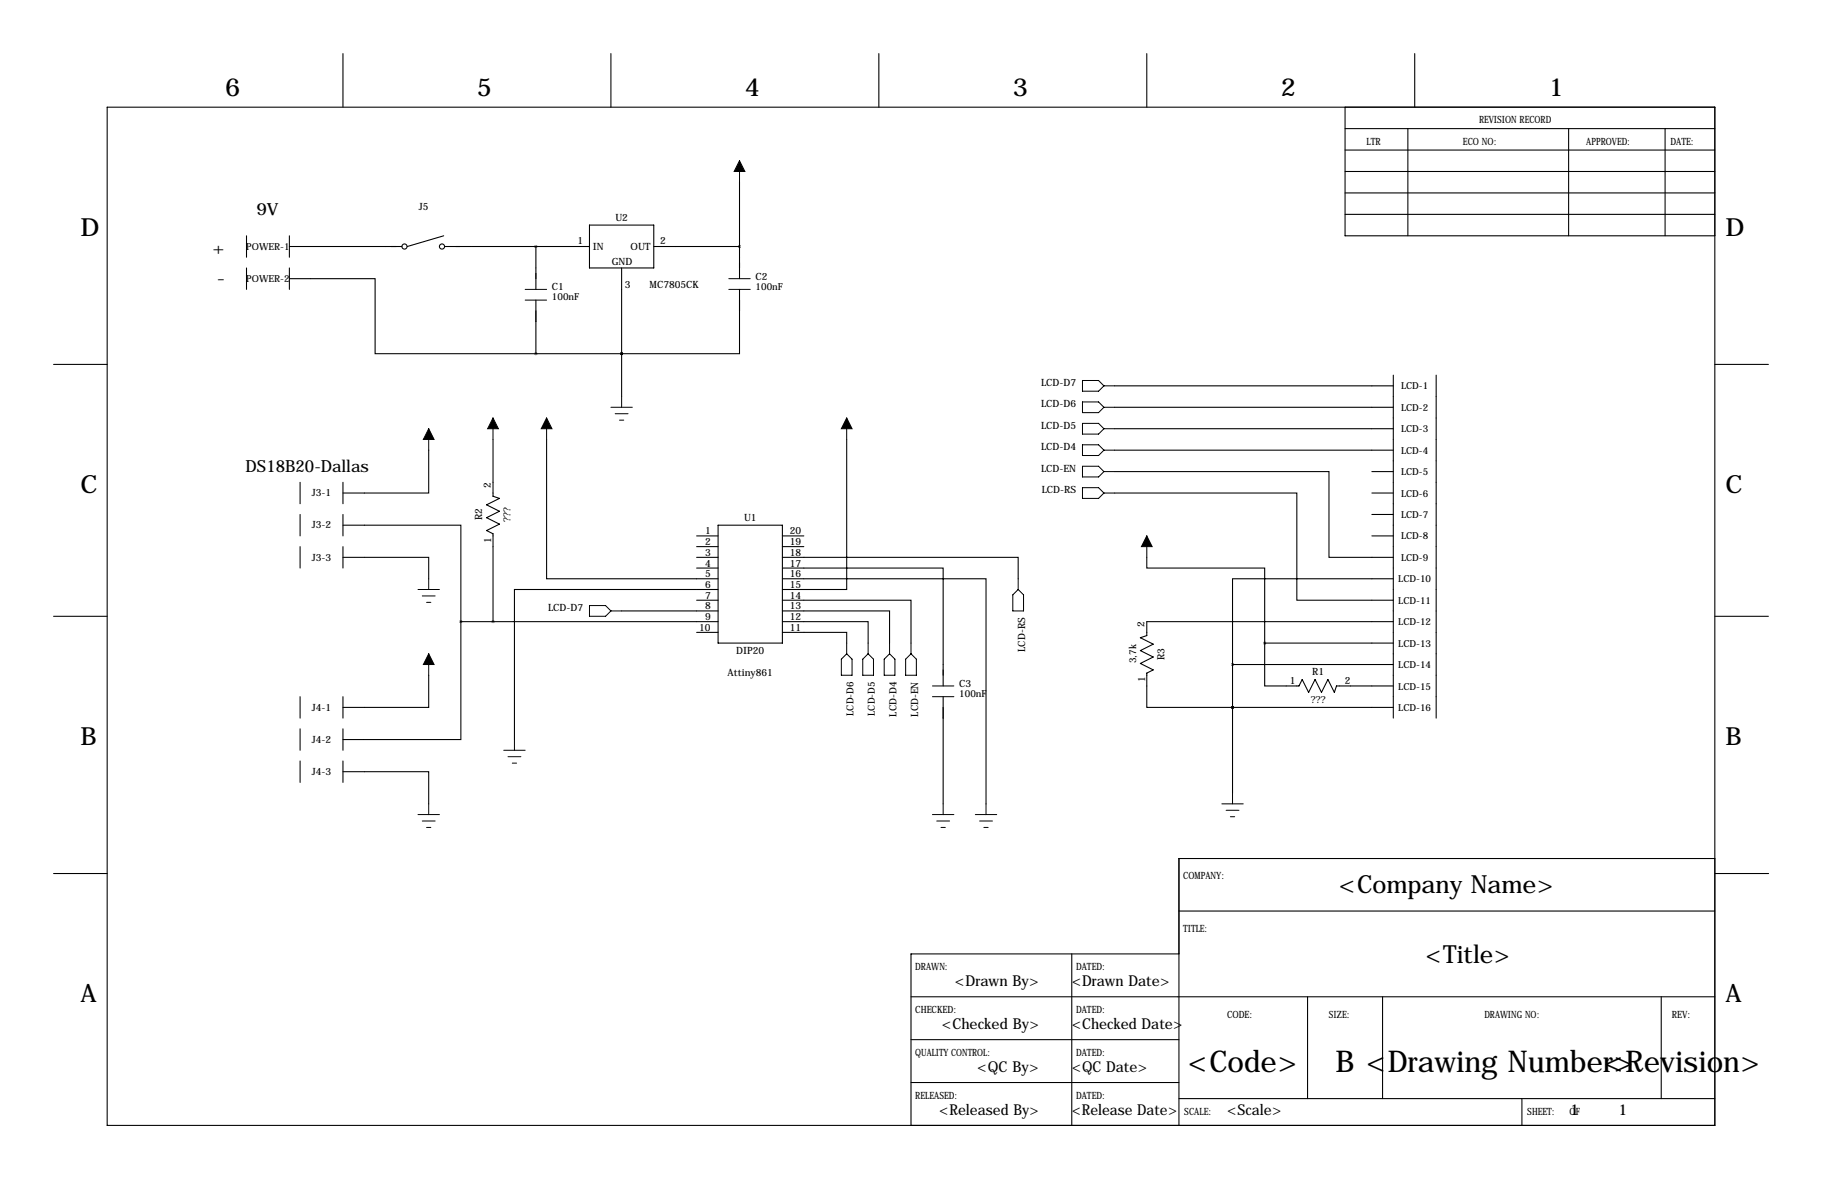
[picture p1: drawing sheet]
<svg xmlns="http://www.w3.org/2000/svg" width="432mm" height="279mm" viewBox="0 0 432 279" stroke-linecap="round" stroke-linejoin="round" font-family="sans-serif">
<g fill="none" stroke="#000" stroke-width=".25">
<path d="M81.3 12.7v12.7M144.8 12.7v12.7M208.3 12.7v12.7M271.8 12.7v12.7M335.3 12.7v12.7M25.4 25.4h381v241.3h-381zM318.8 30.5h87.6M318.8 35.6h87.6M318.8 25.4v30.5h87.6M333.7 30.5v25.4M371.8 30.5v25.4M394.6 30.5v25.4"/>
<path d="M58.4 55.9v5.1M68.6 55.9v5.1M68.6 58.4h26.6M105.2 55.9l-8.7 2.5M105.4 58.4h34.3M127 58.4v10.2M139.7 53.3h15.2v10.2h-15.2zM154.9 58.4h20.4M175.3 43.2v22.8M318.8 45.7h87.6M318.8 50.8h87.6M318.8 40.6h87.6"/>
<path d="M58.4 63.5v5.1M68.6 66h20.3v17.8h38.1M68.6 63.5v5.1M127 71.1v12.7M147.3 63.5v30.5M175.3 68.6v15.2h-28M12.7 86.4h12.7M127 83.8h20.3M147.3 83.8h.1M264.2 91.4h66M264.2 96.5h66M330.2 88.9v81.3"/>
<path d="M340.4 88.9v81.3M406.4 86.4h12.7M71.1 114.3v5.1M81.3 114.3v5.1M101.6 106.7v10.1h-20.3M116.8 104.1v13.5l1.6 .5-3.1 1.5 3.1 1.6-3.1 1.5 3.1 1.5-3.1 1.5 1.5 .8v20.8M129.5 104.1v33.1h40.7M200.7 104.1v35.6h-15.3M264.2 111.8h50.8v20.3h15.2M264.2 116.8h43.1v25.4h22.9M264.2 101.6h66M264.2 106.7h66"/>
<path d="M325.1 111.8h5.1M325.1 116.8h5.1M71.1 121.9v5.1M71.1 129.5v5.1M81.3 132.1h20.3v5.1M81.3 124.5h27.9v22.8M81.3 121.9v5.1M81.3 129.5v5.1M165.1 127h5.1M165.1 132.1h5.1M165.1 129.5h5.1M165.1 134.6h5.1"/>
<path d="M170.2 139.7h-48.3v35.6M170.2 124.5h15.2v27.9h-15.2zM185.4 137.2h48.3v53.3M185.4 134.6h38.1v28M185.4 132.1h55.9v5.1M185.4 127h5.1M185.4 129.5h5.1M271.8 132.1v2.5h27.9v17.8M325.1 121.9h5.1M325.1 127h5.1M330.2 137.2h-38.1v20.3M12.7 146h12.7"/>
<path d="M109.2 147.3v28h-27.9M109.2 147.3h61M147.3 144.8h22.9M165.1 142.2h5.1M165.1 149.9h5.1M185.4 147.3h20.3v5.1M185.4 149.9h15.3v2.5M185.4 144.8h25.4v7.6M185.4 142.2h30.5v10.2M292.1 157.5h38.1M292.1 157.5v30.5M299.7 152.4v10.2h8.1l.8-1.6 1.5 3.1 1.6-3.1 1.5 3.1 1.5-3.1 1.5 3.1 .5-1.5h13.5"/>
<path d="M299.7 152.4h30.5M330.2 147.3h-58.4v3.3l-1.5 .5 3 1.6-3 1.5 3 1.5-3 1.5 3 1.6-1.5 .7v8.1h20.3M406.4 146h12.7M71.1 165.1v5.1M71.1 172.7v5.1M81.3 165.1v5.1M81.3 172.7v5.1M101.6 160v7.6h-20.3M223.5 165.1v25.4M292.1 167.6h.1M292.1 167.6h38.1M71.1 180.3v5.1"/>
<path d="M81.3 182.9h20.3v7.6M81.3 180.3v5.1M12.7 207h12.7M279.4 215.9h127M406.4 203.5h-127v63.2M406.5 207h12.7M215.9 236.2h190.5M254 226.1v40.6M279.4 226.1h-63.5v40.6M309.9 236.2v24.1M327.7 236.2v24.1M393.7 236.2v24.1"/>
<path d="M215.9 246.4h63.5M215.9 256.5h63.5M279.4 260.3h127M360.7 260.3v6.4"/>
<circle cx="95.9" cy="58.4" r=".61"/>
<circle cx="104.7" cy="58.4" r=".61"/>
</g>
<g fill="none" stroke="#000" stroke-width=".24">
<path d="M175.3 38.1v5.1M124.5 68.6h5M124.5 71.1h5M172.7 68.6h5.1M172.7 66h5.1M116.8 99.1v5M129.5 99.1v5M144.8 96.5h5.1M145.8 98h3M146.8 99.6h1M147.3 94v2.5M200.7 99.1v5"/>
<path d="M256.5 90.2h3.8l1.3 1.2-1.3 1.3h-3.8zM256.5 95.2h3.8l1.3 1.3-1.3 1.3h-3.8zM261.6 96.5h2.6M261.6 91.4h2.6M101.6 101.6v5.1M256.5 100.3h3.8l1.3 1.3-1.3 1.3h-3.8zM256.5 105.4h3.8l1.3 1.3-1.3 1.2h-3.8zM256.5 110.5h3.8l1.3 1.3-1.3 1.2h-3.8zM256.5 115.6h3.8l1.3 1.2-1.3 1.3h-3.8zM261.6 101.6h2.6M261.6 106.7h2.6M261.6 111.8h2.6"/>
<path d="M261.6 116.8h2.6M99.1 139.7h5M101.6 137.2v2.5M241.3 137.2v2.5M241.3 139.7l1.3 1.3v3.8h-2.6v-3.8zM271.8 127v5.1M100.1 141.2h3M101.1 142.7h1M101.6 154.9v5.1M139.7 143.5h3.8l1.3 1.3-1.3 1.2h-3.8zM144.8 144.8h2.5M199.4 156.2l1.3-1.3 1.2 1.3v3.8h-2.5z"/>
<path d="M200.7 152.4v2.5M204.5 156.2l1.2-1.3 1.3 1.3v3.8h-2.5zM205.7 152.4v2.5M209.5 156.2l1.3-1.3 1.3 1.3v3.8h-2.6zM210.8 152.4v2.5M214.6 156.2l1.3-1.3 1.3 1.3v3.8h-2.6zM215.9 152.4v2.5M119.4 177.8h5.1M120.4 179.3h3M121.9 175.3v2.5M221 162.6h5.1M221 165.1h5.1"/>
<path d="M99.1 193h5M100.1 194.6h3M101.1 196.1h1M101.6 190.5v2.5M121.4 180.8h1M221 193h5.1M222 194.6h3M223 196.1h1M223.5 190.5v2.5M231.1 193h5.1M232.2 194.6h3M233.2 196.1h1"/>
<path d="M233.7 190.5v2.5M289.6 190.5h5M290.6 192h3M291.6 193.5h1M292.1 188v2.5"/>
</g>
<path d="M175.3 38.1l1.2 2.5h-2.5zM116.8 99.1l1.3 2.5h-2.5zM129.5 99.1l1.3 2.5h-2.5zM200.7 99.1l1.2 2.5h-2.5zM101.6 101.6l1.3 2.5h-2.6zM271.8 127l1.2 2.5h-2.5zM101.6 154.9l1.3 2.6h-2.6z" fill="#000" stroke="#000" stroke-width=".24"/>
<path d="M175.2 58.4a.05 .05 0 0 0 .1 0 .05 .05 0 0 0-.1 0zM116.8 147.3a.05 .05 0 0 0 .1 0 .05 .05 0 0 0-.1 0z" fill="#000" stroke="#000" stroke-width=".63"/>
<g font-size="7.1">
<text x="281.5" y="254">&lt;Code&gt;</text>
<text x="316.5" y="254">B &lt;Drawing Number&gt;</text>
<text x="380.1" y="254">&lt;Revision&gt;</text>
</g>
<g font-size="5.9">
<text x="53.3" y="22.9">6</text>
<text x="113" y="22.9">5</text>
<text x="176.5" y="22.9">4</text>
<text x="240" y="22.9">3</text>
<text x="303.5" y="22.9">2</text>
<text x="367" y="22.9">1</text>
<text x="19" y="55.9">D</text>
<text x="408.9" y="55.9">D</text>
<text x="19" y="116.8">C</text>
<text x="408.9" y="116.8">C</text>
<text x="19" y="176.5">B</text>
<text x="408.9" y="176.5">B</text>
<text x="317.3" y="211.6">&lt;Company Name&gt;</text>
<text x="337.9" y="228.1">&lt;Title&gt;</text>
<text x="19" y="237.5">A</text>
<text x="408.9" y="237.5">A</text>
</g>
<g font-size="4">
<text x="60.8" y="51">9V</text>
<text x="50.3" y="60.1">+</text>
<text x="51.4" y="67.3">-</text>
<text x="58.2" y="112">DS18B20-Dallas</text>
</g>
<g font-size="3.6">
<text x="226.3" y="233.7">&lt;Drawn By&gt;</text>
<text x="254" y="233.7">&lt;Drawn Date&gt;</text>
<text x="223.2" y="243.8">&lt;Checked By&gt;</text>
<text x="254" y="243.8">&lt;Checked Date&gt;</text>
<text x="231.6" y="254">&lt;QC By&gt;</text>
<text x="254" y="254">&lt;QC Date&gt;</text>
<text x="222.6" y="264.1">&lt;Released By&gt;</text>
<text x="254" y="264.1">&lt;Release Date&gt;</text>
<text x="290.8" y="264.1">&lt;Scale&gt;</text>
<text x="372.1" y="264.1">1</text>
<text x="383.5" y="264.1">1</text>
</g>
<g font-size="2.4">
<text x="350.5" y="29.2">REVISION RECORD</text>
<text x="323.8" y="34.3">LTR</text>
<text x="346.7" y="34.3">ECO NO:</text>
<text x="375.9" y="34.3">APPROVED:</text>
<text x="395.9" y="34.3">DATE:</text>
<text x="99.2" y="49.8">J5</text>
<text x="145.8" y="52.3">U2</text>
<text x="136.9" y="57.9">1</text>
<text x="140.5" y="59.3">IN</text>
<text x="149.5" y="59.3">OUT</text>
<text x="156.5" y="57.9">2</text>
<text x="145" y="62.8">GND</text>
<text x="130.8" y="68.8">C1</text>
<text x="148.1" y="68.2">3</text>
<text x="153.9" y="68.2">MC7805CK</text>
<text x="179.1" y="66.3">C2</text>
<text x="246.7" y="91.4">LCD-D7</text>
<text x="246.7" y="96.5">LCD-D6</text>
<text x="246.7" y="101.6">LCD-D5</text>
<text x="246.7" y="106.7">LCD-D4</text>
<text x="246.7" y="111.8">LCD-EN</text>
<text x="73.9" y="117.6">J3-1</text>
<text x="116.3" y="115.6" transform="rotate(-90 116.3 115.6)">2</text>
<text x="246.9" y="116.8">LCD-RS</text>
<text x="73.9" y="125.2">J3-2</text>
<text x="114.3" y="123.3" transform="rotate(-90 114.3 123.3)">R2</text>
<text x="176.3" y="123.4">U1</text>
<text x="116.4" y="128.7" transform="rotate(-90 116.4 128.7)">1</text>
<text x="167.1" y="126.6">1</text>
<text x="167.1" y="129.2">2</text>
<text x="167.1" y="131.7">3</text>
<text x="187.2" y="126.6">20</text>
<text x="187.2" y="129.2">19</text>
<text x="187.2" y="131.7">18</text>
<text x="73.9" y="132.8">J3-3</text>
<text x="167.1" y="134.3">4</text>
<text x="167.1" y="136.8">5</text>
<text x="187.2" y="134.3">17</text>
<text x="187.2" y="136.8">16</text>
<text x="167.1" y="139.3">6</text>
<text x="167.1" y="141.9">7</text>
<text x="187.2" y="139.3">15</text>
<text x="187.2" y="141.9">14</text>
<text x="129.9" y="144.8">LCD-D7</text>
<text x="165.7" y="149.5">10</text>
<text x="167.1" y="144.4">8</text>
<text x="167.1" y="147">9</text>
<text x="187.2" y="144.4">13</text>
<text x="187.2" y="147">12</text>
<text x="187.2" y="149.5">11</text>
<text x="271.3" y="148.6" transform="rotate(-90 271.3 148.6)">2</text>
<text x="174.5" y="155.1">DIP20</text>
<text x="243" y="154.4" transform="rotate(-90 243 154.4)">LCD-RS</text>
<text x="172.4" y="160.2">Attiny861</text>
<text x="271.4" y="161.7" transform="rotate(-90 271.4 161.7)">1</text>
<text x="276" y="156.4" transform="rotate(-90 276 156.4)">R3</text>
<text x="311" y="160">R1</text>
<text x="227.3" y="162.8">C3</text>
<text x="305.7" y="162.2">1</text>
<text x="318.7" y="162.1">2</text>
<text x="73.9" y="168.4">J4-1</text>
<text x="212.5" y="169.8" transform="rotate(-90 212.5 169.8)">LCD-D4</text>
<text x="217.6" y="169.8" transform="rotate(-90 217.6 169.8)">LCD-EN</text>
<text x="73.9" y="176">J4-2</text>
<text x="73.9" y="183.6">J4-3</text>
<text x="280.4" y="208.3">COMPANY:</text>
<text x="280.4" y="221">TITLE:</text>
<text x="216.9" y="229.9">DRAWN:</text>
<text x="255" y="229.9">DATED:</text>
<text x="216.9" y="240">CHECKED:</text>
<text x="255" y="240">DATED:</text>
<text x="290.8" y="241.3">CODE:</text>
<text x="315" y="241.3">SIZE:</text>
<text x="351.8" y="241.3">DRAWING NO:</text>
<text x="396.2" y="241.3">REV:</text>
<text x="216.9" y="250.2">QUALITY CONTROL:</text>
<text x="255" y="250.2">DATED:</text>
<text x="216.9" y="260.3">RELEASED:</text>
<text x="255" y="260.3">DATED:</text>
<text x="280.7" y="264.2">SCALE:</text>
<text x="361.9" y="264.2">SHEET:</text>
<text x="372" y="264.2">OF</text>
</g>
<g font-size="2.3">
<text x="58.4" y="59.2">POWER-1</text>
<text x="58.4" y="66.8">POWER-2</text>
<text x="130.8" y="71.2">100nF</text>
<text x="179.1" y="68.7">100nF</text>
<text x="332.1" y="92.3">LCD-1</text>
<text x="332.1" y="97.4">LCD-2</text>
<text x="332.1" y="102.5">LCD-3</text>
<text x="332.1" y="107.5">LCD-4</text>
<text x="332.1" y="112.6">LCD-5</text>
<text x="332.1" y="117.7">LCD-6</text>
<text x="121" y="123.7" transform="rotate(-90 121 123.7)">???</text>
<text x="332.1" y="122.8">LCD-7</text>
<text x="332.1" y="127.9">LCD-8</text>
<text x="332.1" y="132.9">LCD-9</text>
<text x="331.4" y="138">LCD-10</text>
<text x="331.4" y="143.1">LCD-11</text>
<text x="331.4" y="148.2">LCD-12</text>
<text x="331.4" y="153.3">LCD-13</text>
<text x="269.2" y="157.2" transform="rotate(-90 269.2 157.2)">3,7k</text>
<text x="331.4" y="158.3">LCD-14</text>
<text x="227.3" y="165.2">100nF</text>
<text x="310.6" y="166.7">???</text>
<text x="331.4" y="163.4">LCD-15</text>
<text x="202.3" y="169.6" transform="rotate(-90 202.3 169.6)">LCD-D6</text>
<text x="207.4" y="169.6" transform="rotate(-90 207.4 169.6)">LCD-D5</text>
<text x="331.4" y="168.5">LCD-16</text>
</g>
</svg>
